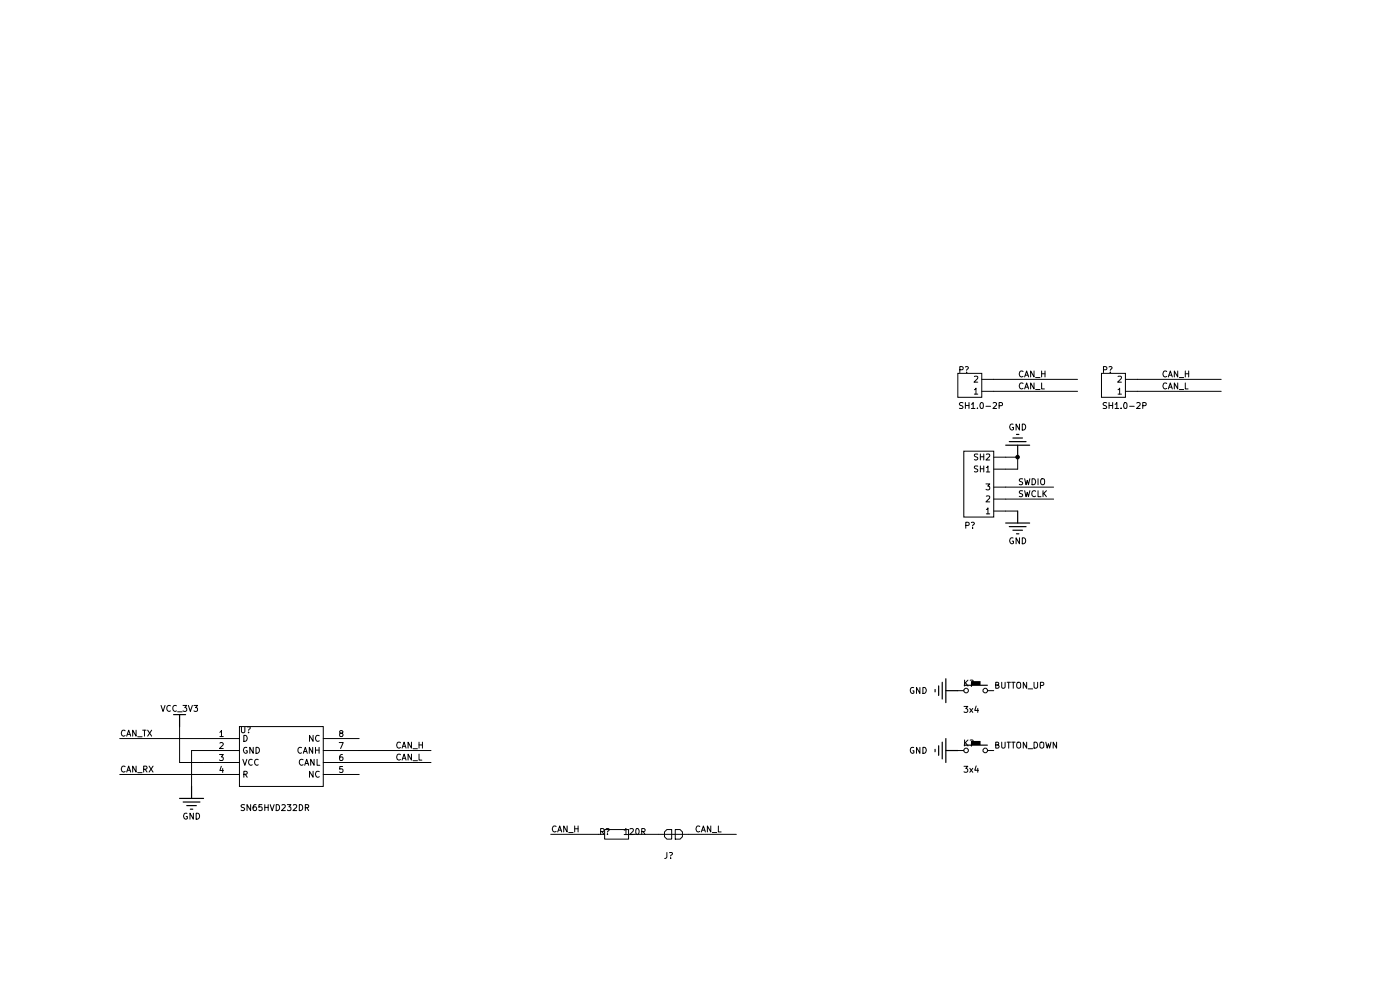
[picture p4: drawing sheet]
(kicad_sch
 (version 20260306)
 (generator "eeschema")
 (generator_version "10.0")
 (paper "A4")
 (lib_symbols
  (symbol "KitSprout:root_0_ButtonTACT_3x4x2_180_KitSprout.IntLib"
   (pin_numbers (hide yes))
   (pin_names (hide yes)) (exclude_from_sim no) (in_bom yes) (on_board yes)
   (in_pos_files yes)
   (duplicate_pin_numbers_are_jumpers no)
   (property "Reference" "" (at 0 0 0) (show_name no) (do_not_autoplace no) (effects (font (size 1.27 1.27))))
   (property "Value" "" (at 0 0 0) (show_name no) (do_not_autoplace no) (effects (font (size 1.27 1.27))))
   (property "Footprint" "" (at 0 0 0) (show_name no) (do_not_autoplace no) (hide yes) (effects (font (size 1.27 1.27))))
   (property "Datasheet" "" (at 0 0 0) (show_name no) (do_not_autoplace no) (hide yes) (effects (font (size 1.27 1.27))))
   (property "Description" "Button" (at 0 0 0) (show_name no) (do_not_autoplace no) (hide yes) (effects (font (size 1.27 1.27))))
   (symbol "root_0_ButtonTACT_3x4x2_180_KitSprout.IntLib_1_0"
    (circle (center 0 2.032) (radius 0.457) (stroke (width 0) (type solid)) (fill (type none)))
    (circle (center 0 -2.032) (radius 0.457) (stroke (width 0) (type solid)) (fill (type none)))
    (polyline (pts (xy 1.27 2.54) (xy 1.016 2.54) (xy 1.016 -2.54) (xy 1.27 -2.54) (xy 1.27 -1.016) (xy 2.032 -1.016) (xy 2.032 1.016) (xy 1.27 1.016) (xy 1.27 2.54)) (stroke (width -0.0001) (type solid)) (fill (type outline)))
    (pin passive line (at 0 3.81 270) (length 1.27) (name "1" (effects (font (size 1.27 1.27)))) (number "1" (effects (font (size 1.27 1.27)))))
    (pin passive line (at 0 -3.81 90) (length 1.27) (name "2" (effects (font (size 1.27 1.27)))) (number "2" (effects (font (size 1.27 1.27))))))
   (embedded_fonts no))
  (symbol "Motor-20-altium-import:GND_POWER_GROUND"
   (power global) (exclude_from_sim no) (in_bom yes) (on_board yes)
   (in_pos_files yes)
   (duplicate_pin_numbers_are_jumpers no)
   (property "Reference" "#PWR" (at 0 0 0) (show_name no) (do_not_autoplace no) (hide yes) (effects (font (size 1.27 1.27))))
   (property "Value" "GND" (at 0 -6.35 0) (show_name no) (do_not_autoplace no) (effects (font (size 1.27 1.27))))
   (property "Footprint" "" (at 0 0 0) (show_name no) (do_not_autoplace no) (hide yes) (effects (font (size 1.27 1.27))))
   (property "Datasheet" "" (at 0 0 0) (show_name no) (do_not_autoplace no) (hide yes) (effects (font (size 1.27 1.27))))
   (property "Description" "电源符号创建名为 'GND' 的全局标签" (at 0 0 0) (show_name no) (do_not_autoplace no) (hide yes) (effects (font (size 1.27 1.27))))
   (symbol "GND_POWER_GROUND_0_0"
    (polyline (pts (xy -2.54 -2.54) (xy 2.54 -2.54)) (stroke (width 0.254) (type solid)) (fill (type none)))
    (polyline (pts (xy -1.778 -3.302) (xy 1.778 -3.302)) (stroke (width 0.254) (type solid)) (fill (type none)))
    (polyline (pts (xy -1.016 -4.064) (xy 1.016 -4.064)) (stroke (width 0.254) (type solid)) (fill (type none)))
    (polyline (pts (xy -0.254 -4.826) (xy 0.254 -4.826)) (stroke (width 0.254) (type solid)) (fill (type none)))
    (polyline (pts (xy 0 0) (xy 0 -2.54)) (stroke (width 0.254) (type solid)) (fill (type none)))
    (pin power_in line (at 0 0 0) (length 0) (hide yes) (name "GND" (effects (font (size 1.27 1.27)))) (number "" (effects (font (size 1.27 1.27))))))
   (embedded_fonts no))
  (symbol "Motor-20-altium-import:VCC_3V3_BAR"
   (power global) (exclude_from_sim no) (in_bom yes) (on_board yes)
   (in_pos_files yes)
   (duplicate_pin_numbers_are_jumpers no)
   (property "Reference" "#PWR" (at 0 0 0) (show_name no) (do_not_autoplace no) (hide yes) (effects (font (size 1.27 1.27))))
   (property "Value" "VCC_3V3" (at 0 -3.81 0) (show_name no) (do_not_autoplace no) (effects (font (size 1.27 1.27))))
   (property "Footprint" "" (at 0 0 0) (show_name no) (do_not_autoplace no) (hide yes) (effects (font (size 1.27 1.27))))
   (property "Datasheet" "" (at 0 0 0) (show_name no) (do_not_autoplace no) (hide yes) (effects (font (size 1.27 1.27))))
   (property "Description" "电源符号创建名为 'VCC_3V3' 的全局标签" (at 0 0 0) (show_name no) (do_not_autoplace no) (hide yes) (effects (font (size 1.27 1.27))))
   (symbol "VCC_3V3_BAR_0_0"
    (polyline (pts (xy -1.27 -2.54) (xy 1.27 -2.54)) (stroke (width 0.254) (type solid)) (fill (type none)))
    (polyline (pts (xy 0 0) (xy 0 -2.54)) (stroke (width 0.254) (type solid)) (fill (type none)))
    (pin power_in line (at 0 0 0) (length 0) (hide yes) (name "VCC_3V3" (effects (font (size 1.27 1.27)))) (number "" (effects (font (size 1.27 1.27))))))
   (embedded_fonts no))
  (symbol "MyPcbLib:root_0_SN65HVD232D_MyPcbLib.IntLib" (exclude_from_sim no) (in_bom yes) (on_board yes)
   (in_pos_files yes)
   (duplicate_pin_numbers_are_jumpers no)
   (property "Reference" "" (at 0 0 0) (show_name no) (do_not_autoplace no) (effects (font (size 1.27 1.27))))
   (property "Value" "" (at 0 0 0) (show_name no) (do_not_autoplace no) (effects (font (size 1.27 1.27))))
   (property "Footprint" "" (at 0 0 0) (show_name no) (do_not_autoplace no) (hide yes) (effects (font (size 1.27 1.27))))
   (property "Datasheet" "" (at 0 0 0) (show_name no) (do_not_autoplace no) (hide yes) (effects (font (size 1.27 1.27))))
   (property "Description" "" (at 0 0 0) (show_name no) (do_not_autoplace no) (hide yes) (effects (font (size 1.27 1.27))))
   (symbol "root_0_SN65HVD232D_MyPcbLib.IntLib_1_0"
    (rectangle (start 12.7 -17.78) (end 0 0) (stroke (width 0.0254) (type solid) (color 128 0 0 1)) (fill (type background)))
    (pin passive line (at 10.16 7.62 270) (length 7.62) (name "D" (effects (font (size 1.27 1.27)))) (number "1" (effects (font (size 1.27 1.27)))))
    (pin passive line (at 7.62 7.62 270) (length 7.62) (name "GND" (effects (font (size 1.27 1.27)))) (number "2" (effects (font (size 1.27 1.27)))))
    (pin passive line (at 5.08 7.62 270) (length 7.62) (name "VCC" (effects (font (size 1.27 1.27)))) (number "3" (effects (font (size 1.27 1.27)))))
    (pin passive line (at 2.54 7.62 270) (length 7.62) (name "R" (effects (font (size 1.27 1.27)))) (number "4" (effects (font (size 1.27 1.27)))))
    (pin passive line (at 2.54 -25.4 90) (length 7.62) (name "NC" (effects (font (size 1.27 1.27)))) (number "5" (effects (font (size 1.27 1.27)))))
    (pin passive line (at 5.08 -25.4 90) (length 7.62) (name "CANL" (effects (font (size 1.27 1.27)))) (number "6" (effects (font (size 1.27 1.27)))))
    (pin passive line (at 7.62 -25.4 90) (length 7.62) (name "CANH" (effects (font (size 1.27 1.27)))) (number "7" (effects (font (size 1.27 1.27)))))
    (pin passive line (at 10.16 -25.4 90) (length 7.62) (name "NC" (effects (font (size 1.27 1.27)))) (number "8" (effects (font (size 1.27 1.27))))))
   (embedded_fonts no))
  (symbol "MyPcbLib:root_0_电阻-0402_MyPcbLib.IntLib"
   (pin_numbers (hide yes))
   (pin_names (hide yes)) (exclude_from_sim no) (in_bom yes) (on_board yes)
   (in_pos_files yes)
   (duplicate_pin_numbers_are_jumpers no)
   (property "Reference" "" (at 0 0 0) (show_name no) (do_not_autoplace no) (effects (font (size 1.27 1.27))))
   (property "Value" "" (at 0 0 0) (show_name no) (do_not_autoplace no) (effects (font (size 1.27 1.27))))
   (property "Footprint" "" (at 0 0 0) (show_name no) (do_not_autoplace no) (hide yes) (effects (font (size 1.27 1.27))))
   (property "Datasheet" "" (at 0 0 0) (show_name no) (do_not_autoplace no) (hide yes) (effects (font (size 1.27 1.27))))
   (property "Description" "Resistor" (at 0 0 0) (show_name no) (do_not_autoplace no) (hide yes) (effects (font (size 1.27 1.27))))
   (symbol "root_0_电阻-0402_MyPcbLib.IntLib_1_0"
    (rectangle (start 1.016 -2.54) (end -1.016 2.54) (stroke (width 0) (type solid)) (fill (type none)))
    (pin passive line (at 0 3.81 270) (length 1.27) (name "1" (effects (font (size 1.27 1.27)))) (number "1" (effects (font (size 1.27 1.27)))))
    (pin passive line (at 0 -3.81 90) (length 1.27) (name "2" (effects (font (size 1.27 1.27)))) (number "2" (effects (font (size 1.27 1.27))))))
   (embedded_fonts no))
  (symbol "MyPcbLib:root_0_跳线_MyPcbLib.IntLib"
   (pin_numbers (hide yes))
   (pin_names (hide yes)) (exclude_from_sim no) (in_bom yes) (on_board yes)
   (in_pos_files yes)
   (duplicate_pin_numbers_are_jumpers no)
   (property "Reference" "" (at 0 0 0) (show_name no) (do_not_autoplace no) (effects (font (size 1.27 1.27))))
   (property "Value" "" (at 0 0 0) (show_name no) (do_not_autoplace no) (effects (font (size 1.27 1.27))))
   (property "Footprint" "" (at 0 0 0) (show_name no) (do_not_autoplace no) (hide yes) (effects (font (size 1.27 1.27))))
   (property "Datasheet" "" (at 0 0 0) (show_name no) (do_not_autoplace no) (hide yes) (effects (font (size 1.27 1.27))))
   (property "Description" "Resistor" (at 0 0 0) (show_name no) (do_not_autoplace no) (hide yes) (effects (font (size 1.27 1.27))))
   (symbol "root_0_跳线_MyPcbLib.IntLib_1_0"
    (polyline (pts (xy -1.016 -3.556) (xy -1.016 -4.572) (xy -0.508 -5.08) (xy 0.508 -5.08) (xy 1.016 -4.572) (xy 1.016 -3.556) (xy -1.016 -3.556)) (stroke (width 0) (type solid)) (fill (type background)))
    (polyline (pts (xy 0 -1.27) (xy 0 -5.08)) (stroke (width 0) (type solid)) (fill (type none)))
    (polyline (pts (xy 1.016 -2.794) (xy 1.016 -1.778) (xy 0.508 -1.27) (xy -0.508 -1.27) (xy -1.016 -1.778) (xy -1.016 -2.794) (xy 1.016 -2.794)) (stroke (width 0) (type solid)) (fill (type background)))
    (pin passive line (at 0 0 270) (length 1.27) (name "1" (effects (font (size 1.27 1.27)))) (number "1" (effects (font (size 1.27 1.27)))))
    (pin passive line (at 0 -6.35 90) (length 1.27) (name "2" (effects (font (size 1.27 1.27)))) (number "2" (effects (font (size 1.27 1.27))))))
   (embedded_fonts no))
  (symbol "MyPcbLib:root_2_SH1.0-2P_MyPcbLib.IntLib"
   (pin_numbers (hide yes)) (exclude_from_sim no) (in_bom yes) (on_board yes)
   (in_pos_files yes)
   (duplicate_pin_numbers_are_jumpers no)
   (property "Reference" "" (at 0 0 0) (show_name no) (do_not_autoplace no) (effects (font (size 1.27 1.27))))
   (property "Value" "" (at 0 0 0) (show_name no) (do_not_autoplace no) (effects (font (size 1.27 1.27))))
   (property "Footprint" "" (at 0 0 0) (show_name no) (do_not_autoplace no) (hide yes) (effects (font (size 1.27 1.27))))
   (property "Datasheet" "" (at 0 0 0) (show_name no) (do_not_autoplace no) (hide yes) (effects (font (size 1.27 1.27))))
   (property "Description" "" (at 0 0 0) (show_name no) (do_not_autoplace no) (hide yes) (effects (font (size 1.27 1.27))))
   (symbol "root_2_SH1.0-2P_MyPcbLib.IntLib_1_0"
    (rectangle (start 0 0) (end 5.08 -5.08) (stroke (width 0.0254) (type solid) (color 128 0 0 1)) (fill (type background)))
    (pin passive line (at 3.81 2.54 270) (length 2.54) (name "1" (effects (font (size 1.27 1.27)))) (number "1" (effects (font (size 1.27 1.27)))))
    (pin passive line (at 1.27 2.54 270) (length 2.54) (name "2" (effects (font (size 1.27 1.27)))) (number "2" (effects (font (size 1.27 1.27))))))
   (embedded_fonts no))
  (symbol "MyPcbLib:root_2_SH1.0-3P_MyPcbLib.IntLib"
   (pin_numbers (hide yes)) (exclude_from_sim no) (in_bom yes) (on_board yes)
   (in_pos_files yes)
   (duplicate_pin_numbers_are_jumpers no)
   (property "Reference" "" (at 0 0 0) (show_name no) (do_not_autoplace no) (effects (font (size 1.27 1.27))))
   (property "Value" "" (at 0 0 0) (show_name no) (do_not_autoplace no) (effects (font (size 1.27 1.27))))
   (property "Footprint" "" (at 0 0 0) (show_name no) (do_not_autoplace no) (hide yes) (effects (font (size 1.27 1.27))))
   (property "Datasheet" "" (at 0 0 0) (show_name no) (do_not_autoplace no) (hide yes) (effects (font (size 1.27 1.27))))
   (property "Description" "Header" (at 0 0 0) (show_name no) (do_not_autoplace no) (hide yes) (effects (font (size 1.27 1.27))))
   (symbol "root_2_SH1.0-3P_MyPcbLib.IntLib_1_0"
    (rectangle (start -13.97 0) (end 0 -6.35) (stroke (width 0.0254) (type solid) (color 128 0 0 1)) (fill (type background)))
    (pin passive line (at -1.27 2.54 270) (length 2.54) (name "1" (effects (font (size 1.27 1.27)))) (number "1" (effects (font (size 1.27 1.27)))))
    (pin passive line (at -3.81 2.54 270) (length 2.54) (name "2" (effects (font (size 1.27 1.27)))) (number "2" (effects (font (size 1.27 1.27)))))
    (pin passive line (at -6.35 2.54 270) (length 2.54) (name "3" (effects (font (size 1.27 1.27)))) (number "3" (effects (font (size 1.27 1.27)))))
    (pin passive line (at -10.16 2.54 270) (length 2.54) (name "SH1" (effects (font (size 1.27 1.27)))) (number "SH1" (effects (font (size 1.27 1.27)))))
    (pin passive line (at -12.7 2.54 270) (length 2.54) (name "SH2" (effects (font (size 1.27 1.27)))) (number "SH2" (effects (font (size 1.27 1.27))))))
   (embedded_fonts no)))
 (junction
  (at 215.9 96.9772)
  (diameter 0)
  (color 0 0 0 0))
 (wire
  (pts (xy 43.18 156.6672) (xy 25.4 156.6672))
  (stroke (width 0) (type default)))
 (wire
  (pts (xy 38.1 161.7472) (xy 43.18 161.7472))
  (stroke (width 0) (type default)))
 (wire
  (pts (xy 40.64 159.2072) (xy 43.18 159.2072))
  (stroke (width 0) (type default)))
 (wire
  (pts (xy 156.21 176.9872) (xy 146.05 176.9872))
  (stroke (width 0) (type default)))
 (wire
  (pts (xy 210.82 83.0072) (xy 228.6 83.0072))
  (stroke (width 0) (type default)))
 (wire
  (pts (xy 241.3 83.0072) (xy 259.08 83.0072))
  (stroke (width 0) (type default)))
 (wire
  (pts (xy 215.9 96.9772) (xy 213.36 96.9772))
  (stroke (width 0) (type default)))
 (wire
  (pts (xy 213.36 103.3272) (xy 223.52 103.3272))
  (stroke (width 0) (type default)))
 (wire
  (pts (xy 213.36 105.8672) (xy 223.52 105.8672))
  (stroke (width 0) (type default)))
 (wire
  (pts (xy 215.9 108.4072) (xy 213.36 108.4072))
  (stroke (width 0) (type default)))
 (wire
  (pts (xy 127 176.9872) (xy 116.84 176.9872))
  (stroke (width 0) (type default)))
 (wire
  (pts (xy 241.3 80.4672) (xy 259.08 80.4672))
  (stroke (width 0) (type default)))
 (wire
  (pts (xy 76.2 159.2072) (xy 91.44 159.2072))
  (stroke (width 0) (type default)))
 (wire
  (pts (xy 134.62 176.9872) (xy 139.7 176.9872))
  (stroke (width 0) (type default)))
 (wire
  (pts (xy 215.9 99.5172) (xy 215.9 96.9772))
  (stroke (width 0) (type default)))
 (wire
  (pts (xy 91.44 161.7472) (xy 76.2 161.7472))
  (stroke (width 0) (type default)))
 (wire
  (pts (xy 210.82 80.4672) (xy 228.6 80.4672))
  (stroke (width 0) (type default)))
 (wire
  (pts (xy 213.36 99.5172) (xy 215.9 99.5172))
  (stroke (width 0) (type default)))
 (wire
  (pts (xy 40.64 166.8272) (xy 40.64 159.2072))
  (stroke (width 0) (type default)))
 (wire
  (pts (xy 43.18 164.2872) (xy 25.4 164.2872))
  (stroke (width 0) (type default)))
 (wire
  (pts (xy 38.1 154.1272) (xy 38.1 161.7472))
  (stroke (width 0) (type default)))
 (label "CAN_L"
  (at 215.9 83.0072 0)
  (effects (font (size 1.27 1.27)) (justify left bottom)))
 (label "CAN_L"
  (at 147.32 176.9872 0)
  (effects (font (size 1.27 1.27)) (justify left bottom)))
 (label "CAN_TX"
  (at 25.4 156.6672 0)
  (effects (font (size 1.27 1.27)) (justify left bottom)))
 (label "CAN_L"
  (at 246.38 83.0072 0)
  (effects (font (size 1.27 1.27)) (justify left bottom)))
 (label "CAN_H"
  (at 246.38 80.4672 0)
  (effects (font (size 1.27 1.27)) (justify left bottom)))
 (label "CAN_H"
  (at 83.82 159.2072 0)
  (effects (font (size 1.27 1.27)) (justify left bottom)))
 (label "CAN_H"
  (at 116.84 176.9872 0)
  (effects (font (size 1.27 1.27)) (justify left bottom)))
 (label "SWDIO"
  (at 215.9 103.3272 0)
  (effects (font (size 1.27 1.27)) (justify left bottom)))
 (label "CAN_L"
  (at 83.82 161.7472 0)
  (effects (font (size 1.27 1.27)) (justify left bottom)))
 (label "SWCLK"
  (at 215.9 105.8672 0)
  (effects (font (size 1.27 1.27)) (justify left bottom)))
 (label "CAN_H"
  (at 215.9 80.4672 0)
  (effects (font (size 1.27 1.27)) (justify left bottom)))
 (label "CAN_RX"
  (at 25.4 164.2872 0)
  (effects (font (size 1.27 1.27)) (justify left bottom)))
 (label "BUTTON_UP"
  (at 210.82 146.5072 0)
  (effects (font (size 1.27 1.27)) (justify left bottom)))
 (label "BUTTON_DOWN"
  (at 210.82 159.2072 0)
  (effects (font (size 1.27 1.27)) (justify left bottom)))
 (symbol
  (lib_id "MyPcbLib:root_0_SN65HVD232D_MyPcbLib.IntLib")
  (at 50.8 166.8272 90)
  (unit 1)
  (body_style 1)
  (exclude_from_sim no)
  (in_bom yes)
  (on_board yes)
  (in_pos_files yes)
  (dnp no)
  (property "Reference" "U?" (at 50.8 154.1272 90) (show_name no) (do_not_autoplace no) (effects (font (size 1.27 1.27)) (justify right bottom)))
  (property "Value" "SN65HVD232D" (at 50.8 169.3672 90) (hide yes) (show_name no) (do_not_autoplace no) (effects (font (size 1.27 1.27)) (justify right bottom)))
  (property "Footprint" "SO-8" (at 50.8 166.8272 0) (hide yes) (show_name no) (do_not_autoplace no) (effects (font (size 1.27 1.27))))
  (property "Datasheet" "" (at 50.8 166.8272 0) (hide yes) (show_name no) (do_not_autoplace no) (effects (font (size 1.27 1.27))))
  (property "Description" "" (at 50.8 166.8272 0) (hide yes) (show_name no) (do_not_autoplace no) (effects (font (size 1.27 1.27))))
  (property "SUPPLIER 1" "Digi-Key" (at 42.672 154.1272 90) (hide yes) (show_name no) (do_not_autoplace no) (effects (font (size 1.27 1.27)) (justify right bottom)))
  (property "SUPPLIER PART NUMBER 1" "296-26344-2-ND" (at 42.672 154.1272 90) (hide yes) (show_name no) (do_not_autoplace no) (effects (font (size 1.27 1.27)) (justify right bottom)))
  (property "MANUFACTURER" "Texas Instruments" (at 42.672 154.1272 90) (hide yes) (show_name no) (do_not_autoplace no) (effects (font (size 1.27 1.27)) (justify right bottom)))
  (property "ROHS" "RoHS Compliant" (at 42.672 151.5872 90) (hide yes) (show_name no) (do_not_autoplace no) (effects (font (size 1.27 1.27)) (justify right bottom)))
  (property "CATEGORY" "Integrated Circuits (ICs)" (at 42.672 151.5872 90) (hide yes) (show_name no) (do_not_autoplace no) (effects (font (size 1.27 1.27)) (justify right bottom)))
  (property "STOCK" "5000" (at 42.672 151.5872 90) (hide yes) (show_name no) (do_not_autoplace no) (effects (font (size 1.27 1.27)) (justify right bottom)))
  (property "PRICING 1" "2500=0.84375 (USD)" (at 42.672 151.5872 90) (hide yes) (show_name no) (do_not_autoplace no) (effects (font (size 1.27 1.27)) (justify right bottom)))
  (property "PACKAGING" "Tape & Reel (TR)" (at 42.672 151.5872 90) (hide yes) (show_name no) (do_not_autoplace no) (effects (font (size 1.27 1.27)) (justify right bottom)))
  (property "PART STATUS" "Active" (at 42.672 151.5872 90) (hide yes) (show_name no) (do_not_autoplace no) (effects (font (size 1.27 1.27)) (justify right bottom)))
  (property "TYPE" "Transceiver" (at 42.672 151.5872 90) (hide yes) (show_name no) (do_not_autoplace no) (effects (font (size 1.27 1.27)) (justify right bottom)))
  (property "PROTOCOL" "CAN" (at 42.672 151.5872 90) (hide yes) (show_name no) (do_not_autoplace no) (effects (font (size 1.27 1.27)) (justify right bottom)))
  (property "NUMBER OF DRIVERS/RECEIVERS" "1/1" (at 42.672 151.5872 90) (hide yes) (show_name no) (do_not_autoplace no) (effects (font (size 1.27 1.27)) (justify right bottom)))
  (property "DUPLEX" "Half" (at 42.672 151.5872 90) (hide yes) (show_name no) (do_not_autoplace no) (effects (font (size 1.27 1.27)) (justify right bottom)))
  (property "DATA RATE" "1Mbps" (at 42.672 151.5872 90) (hide yes) (show_name no) (do_not_autoplace no) (effects (font (size 1.27 1.27)) (justify right bottom)))
  (property "VOLTAGE - SUPPLY" "3 V ~ 3.6 V" (at 42.672 151.5872 90) (hide yes) (show_name no) (do_not_autoplace no) (effects (font (size 1.27 1.27)) (justify right bottom)))
  (property "OPERATING TEMPERATURE" "-40°C ~ 85°C" (at 42.672 151.5872 90) (hide yes) (show_name no) (do_not_autoplace no) (effects (font (size 1.27 1.27)) (justify right bottom)))
  (property "MOUNTING TYPE" "Surface Mount" (at 42.672 151.5872 90) (hide yes) (show_name no) (do_not_autoplace no) (effects (font (size 1.27 1.27)) (justify right bottom)))
  (property "PACKAGE / CASE" "8-SOIC (0.154\", 3.90mm Width)" (at 42.672 151.5872 90) (hide yes) (show_name no) (do_not_autoplace no) (effects (font (size 1.27 1.27)) (justify right bottom)))
  (property "SUPPLIER DEVICE PACKAGE" "8-SOIC" (at 42.672 151.5872 90) (hide yes) (show_name no) (do_not_autoplace no) (effects (font (size 1.27 1.27)) (justify right bottom)))
  (property "COMPONENTLINK1URL" "http://www.ti.com/lit/ds/symlink/sn65hvd230.pdf" (at 42.672 151.5872 90) (hide yes) (show_name no) (do_not_autoplace no) (effects (font (size 1.27 1.27)) (justify right bottom)))
  (property "COMPONENTLINK1DESCRIPTION" "http://www.ti.com/lit/ds/symlink/sn65hvd230.pdf" (at 42.672 151.5872 90) (hide yes) (show_name no) (do_not_autoplace no) (effects (font (size 1.27 1.27)) (justify right bottom)))
  (property "SUPPLIER 2" "Digi-Key" (at 42.672 151.5872 90) (hide yes) (show_name no) (do_not_autoplace no) (effects (font (size 1.27 1.27)) (justify right bottom)))
  (property "SUPPLIER PART NUMBER 2" "296-26344-1-ND" (at 42.672 151.5872 90) (hide yes) (show_name no) (do_not_autoplace no) (effects (font (size 1.27 1.27)) (justify right bottom)))
  (property "PRICING 2" "1=2.05, 10=1.842, 100=1.4809, 500=1.21668, 1000=1.00811 (USD)" (at 42.672 151.5872 90) (hide yes) (show_name no) (do_not_autoplace no) (effects (font (size 1.27 1.27)) (justify right bottom)))
  (property "MANUFACTURER PART NUMBER" "SN65HVD232DR" (at 50.8 170.6372 90) (show_name no) (do_not_autoplace no) (effects (font (size 1.27 1.27)) (justify right bottom)))
  (pin "6")
  (pin "4")
  (pin "7")
  (pin "1")
  (pin "8")
  (pin "5")
  (pin "2")
  (pin "3"))
 (symbol
  (lib_id "KitSprout:root_0_ButtonTACT_3x4x2_180_KitSprout.IntLib")
  (at 207.01 159.2072 90)
  (unit 1)
  (body_style 1)
  (exclude_from_sim no)
  (in_bom yes)
  (on_board yes)
  (in_pos_files yes)
  (dnp no)
  (property "Reference" "K?" (at 204.216 156.9212 90) (show_name no) (do_not_autoplace no) (effects (font (size 1.27 1.27)) (justify right bottom)))
  (property "Value" "${TYPE}" (at 202.692 156.9212 90) (hide yes) (show_name no) (do_not_autoplace no) (effects (font (size 1.27 1.27)) (justify right bottom)))
  (property "Footprint" "ButtonTACT_3x4x2_180" (at 207.01 159.2072 0) (hide yes) (show_name no) (do_not_autoplace no) (effects (font (size 1.27 1.27))))
  (property "Datasheet" "" (at 207.01 159.2072 0) (hide yes) (show_name no) (do_not_autoplace no) (effects (font (size 1.27 1.27))))
  (property "Description" "Button" (at 207.01 159.2072 0) (hide yes) (show_name no) (do_not_autoplace no) (effects (font (size 1.27 1.27))))
  (property "ALTIUM_VALUE" "3x4" (at 204.216 162.5092 90) (show_name no) (do_not_autoplace no) (effects (font (size 1.27 1.27)) (justify right bottom)))
  (property "TYPE" "TACT 2P" (at 204.216 165.0492 90) (hide yes) (show_name no) (do_not_autoplace no) (effects (font (size 1.27 1.27)) (justify right bottom)))
  (pin "1")
  (pin "2"))
 (symbol
  (lib_id "MyPcbLib:root_2_SH1.0-2P_MyPcbLib.IntLib")
  (at 208.28 79.1972 270)
  (unit 1)
  (body_style 1)
  (exclude_from_sim no)
  (in_bom yes)
  (on_board yes)
  (in_pos_files yes)
  (dnp no)
  (property "Reference" "P?" (at 203.2 79.1972 90) (show_name no) (do_not_autoplace no) (effects (font (size 1.27 1.27)) (justify left bottom)))
  (property "Value" "SH1.0-2P" (at 203.2 86.8172 90) (show_name no) (do_not_autoplace no) (effects (font (size 1.27 1.27)) (justify left bottom)))
  (property "Footprint" "SH1.0-2P" (at 208.28 79.1972 0) (hide yes) (show_name no) (do_not_autoplace no) (effects (font (size 1.27 1.27))))
  (property "Datasheet" "" (at 208.28 79.1972 0) (hide yes) (show_name no) (do_not_autoplace no) (effects (font (size 1.27 1.27))))
  (property "Description" "" (at 208.28 79.1972 0) (hide yes) (show_name no) (do_not_autoplace no) (effects (font (size 1.27 1.27))))
  (pin "1")
  (pin "2"))
 (symbol
  (lib_id "MyPcbLib:root_0_跳线_MyPcbLib.IntLib")
  (at 139.7 176.9872 90)
  (unit 1)
  (body_style 1)
  (exclude_from_sim no)
  (in_bom yes)
  (on_board yes)
  (in_pos_files yes)
  (dnp no)
  (property "Reference" "J?" (at 140.716 180.7972 90) (show_name no) (do_not_autoplace no) (effects (font (size 1.27 1.27)) (justify right bottom)))
  (property "Value" "跳线" (at 136.652 178.5112 90) (hide yes) (show_name no) (do_not_autoplace no) (effects (font (size 1.27 1.27)) (justify right bottom)))
  (property "Footprint" "0402-0R" (at 139.7 176.9872 0) (hide yes) (show_name no) (do_not_autoplace no) (effects (font (size 1.27 1.27))))
  (property "Datasheet" "" (at 139.7 176.9872 0) (hide yes) (show_name no) (do_not_autoplace no) (effects (font (size 1.27 1.27))))
  (property "Description" "Resistor" (at 139.7 176.9872 0) (hide yes) (show_name no) (do_not_autoplace no) (effects (font (size 1.27 1.27))))
  (property "PUBLISHED" "8-Jun-2000" (at 136.652 178.5112 90) (hide yes) (show_name no) (do_not_autoplace no) (effects (font (size 1.27 1.27)) (justify right bottom)))
  (property "LATESTREVISIONDATE" "17-Jul-2002" (at 136.652 178.5112 90) (hide yes) (show_name no) (do_not_autoplace no) (effects (font (size 1.27 1.27)) (justify right bottom)))
  (property "LATESTREVISIONNOTE" "Re-released for DXP Platform." (at 136.652 178.5112 90) (hide yes) (show_name no) (do_not_autoplace no) (effects (font (size 1.27 1.27)) (justify right bottom)))
  (property "PACKAGEREFERENCE" "AXIAL-0.4" (at 136.652 178.5112 90) (hide yes) (show_name no) (do_not_autoplace no) (effects (font (size 1.27 1.27)) (justify right bottom)))
  (property "PUBLISHER" "Altium Limited" (at 136.652 178.5112 90) (hide yes) (show_name no) (do_not_autoplace no) (effects (font (size 1.27 1.27)) (justify right bottom)))
  (property "PACKAGEDESCRIPTION" "Axial Device, Thru-Hole; 2 Leads; 0.4 in Pin Spacing" (at 136.652 178.5112 90) (hide yes) (show_name no) (do_not_autoplace no) (effects (font (size 1.27 1.27)) (justify right bottom)))
  (pin "1")
  (pin "2"))
 (symbol
  (lib_id "MyPcbLib:root_2_SH1.0-2P_MyPcbLib.IntLib")
  (at 238.76 79.1972 270)
  (unit 1)
  (body_style 1)
  (exclude_from_sim no)
  (in_bom yes)
  (on_board yes)
  (in_pos_files yes)
  (dnp no)
  (property "Reference" "P?" (at 233.68 79.1972 90) (show_name no) (do_not_autoplace no) (effects (font (size 1.27 1.27)) (justify left bottom)))
  (property "Value" "SH1.0-2P" (at 233.68 86.8172 90) (show_name no) (do_not_autoplace no) (effects (font (size 1.27 1.27)) (justify left bottom)))
  (property "Footprint" "SH1.0-2P" (at 238.76 79.1972 0) (hide yes) (show_name no) (do_not_autoplace no) (effects (font (size 1.27 1.27))))
  (property "Datasheet" "" (at 238.76 79.1972 0) (hide yes) (show_name no) (do_not_autoplace no) (effects (font (size 1.27 1.27))))
  (property "Description" "" (at 238.76 79.1972 0) (hide yes) (show_name no) (do_not_autoplace no) (effects (font (size 1.27 1.27))))
  (pin "2")
  (pin "1"))
 (symbol
  (lib_id "Motor-20-altium-import:GND_POWER_GROUND")
  (at 203.2 146.5072 270)
  (unit 1)
  (body_style 1)
  (exclude_from_sim no)
  (in_bom yes)
  (on_board yes)
  (in_pos_files yes)
  (dnp no)
  (property "Reference" "#PWR?" (at 203.2 146.5072 0) (hide yes) (show_name no) (do_not_autoplace no) (effects (font (size 1.27 1.27))))
  (property "Value" "GND" (at 196.85 146.5072 90) (show_name no) (do_not_autoplace no) (effects (font (size 1.27 1.27)) (justify right)))
  (property "Footprint" "" (at 203.2 146.5072 0) (show_name no) (do_not_autoplace no) (effects (font (size 1.27 1.27))))
  (property "Datasheet" "" (at 203.2 146.5072 0) (show_name no) (do_not_autoplace no) (effects (font (size 1.27 1.27))))
  (property "Description" "" (at 203.2 146.5072 0) (show_name no) (do_not_autoplace no) (effects (font (size 1.27 1.27))))
  (pin ""))
 (symbol
  (lib_id "Motor-20-altium-import:GND_POWER_GROUND")
  (at 215.9 96.9772 180)
  (unit 1)
  (body_style 1)
  (exclude_from_sim no)
  (in_bom yes)
  (on_board yes)
  (in_pos_files yes)
  (dnp no)
  (property "Reference" "#PWR?" (at 215.9 96.9772 0) (hide yes) (show_name no) (do_not_autoplace no) (effects (font (size 1.27 1.27))))
  (property "Value" "GND" (at 215.9 90.6272 0) (show_name no) (do_not_autoplace no) (effects (font (size 1.27 1.27))))
  (property "Footprint" "" (at 215.9 96.9772 0) (show_name no) (do_not_autoplace no) (effects (font (size 1.27 1.27))))
  (property "Datasheet" "" (at 215.9 96.9772 0) (show_name no) (do_not_autoplace no) (effects (font (size 1.27 1.27))))
  (property "Description" "" (at 215.9 96.9772 0) (show_name no) (do_not_autoplace no) (effects (font (size 1.27 1.27))))
  (pin ""))
 (symbol
  (lib_id "Motor-20-altium-import:GND_POWER_GROUND")
  (at 215.9 108.4072 0)
  (unit 1)
  (body_style 1)
  (exclude_from_sim no)
  (in_bom yes)
  (on_board yes)
  (in_pos_files yes)
  (dnp no)
  (property "Reference" "#PWR?" (at 215.9 108.4072 0) (hide yes) (show_name no) (do_not_autoplace no) (effects (font (size 1.27 1.27))))
  (property "Value" "GND" (at 215.9 114.7572 0) (show_name no) (do_not_autoplace no) (effects (font (size 1.27 1.27))))
  (property "Footprint" "" (at 215.9 108.4072 0) (show_name no) (do_not_autoplace no) (effects (font (size 1.27 1.27))))
  (property "Datasheet" "" (at 215.9 108.4072 0) (show_name no) (do_not_autoplace no) (effects (font (size 1.27 1.27))))
  (property "Description" "" (at 215.9 108.4072 0) (show_name no) (do_not_autoplace no) (effects (font (size 1.27 1.27))))
  (pin ""))
 (symbol
  (lib_id "Motor-20-altium-import:VCC_3V3_BAR")
  (at 38.1 154.1272 180)
  (unit 1)
  (body_style 1)
  (exclude_from_sim no)
  (in_bom yes)
  (on_board yes)
  (in_pos_files yes)
  (dnp no)
  (property "Reference" "#PWR?" (at 38.1 154.1272 0) (hide yes) (show_name no) (do_not_autoplace no) (effects (font (size 1.27 1.27))))
  (property "Value" "VCC_3V3" (at 38.1 150.3172 0) (show_name no) (do_not_autoplace no) (effects (font (size 1.27 1.27))))
  (property "Footprint" "" (at 38.1 154.1272 0) (show_name no) (do_not_autoplace no) (effects (font (size 1.27 1.27))))
  (property "Datasheet" "" (at 38.1 154.1272 0) (show_name no) (do_not_autoplace no) (effects (font (size 1.27 1.27))))
  (property "Description" "" (at 38.1 154.1272 0) (show_name no) (do_not_autoplace no) (effects (font (size 1.27 1.27))))
  (pin ""))
 (symbol
  (lib_id "KitSprout:root_0_ButtonTACT_3x4x2_180_KitSprout.IntLib")
  (at 207.01 146.5072 90)
  (unit 1)
  (body_style 1)
  (exclude_from_sim no)
  (in_bom yes)
  (on_board yes)
  (in_pos_files yes)
  (dnp no)
  (property "Reference" "K?" (at 204.216 144.2212 90) (show_name no) (do_not_autoplace no) (effects (font (size 1.27 1.27)) (justify right bottom)))
  (property "Value" "${TYPE}" (at 202.692 144.2212 90) (hide yes) (show_name no) (do_not_autoplace no) (effects (font (size 1.27 1.27)) (justify right bottom)))
  (property "Footprint" "ButtonTACT_3x4x2_180" (at 207.01 146.5072 0) (hide yes) (show_name no) (do_not_autoplace no) (effects (font (size 1.27 1.27))))
  (property "Datasheet" "" (at 207.01 146.5072 0) (hide yes) (show_name no) (do_not_autoplace no) (effects (font (size 1.27 1.27))))
  (property "Description" "Button" (at 207.01 146.5072 0) (hide yes) (show_name no) (do_not_autoplace no) (effects (font (size 1.27 1.27))))
  (property "ALTIUM_VALUE" "3x4" (at 204.216 149.8092 90) (show_name no) (do_not_autoplace no) (effects (font (size 1.27 1.27)) (justify right bottom)))
  (property "TYPE" "TACT 2P" (at 204.216 152.3492 90) (hide yes) (show_name no) (do_not_autoplace no) (effects (font (size 1.27 1.27)) (justify right bottom)))
  (pin "1")
  (pin "2"))
 (symbol
  (lib_id "MyPcbLib:root_2_SH1.0-3P_MyPcbLib.IntLib")
  (at 210.82 109.6772 270)
  (unit 1)
  (body_style 1)
  (exclude_from_sim no)
  (in_bom yes)
  (on_board yes)
  (in_pos_files yes)
  (dnp no)
  (property "Reference" "P?" (at 204.47 112.2172 90) (show_name no) (do_not_autoplace no) (effects (font (size 1.27 1.27)) (justify left bottom)))
  (property "Value" "SH1.0-3P" (at 204.47 95.7072 90) (hide yes) (show_name no) (do_not_autoplace no) (effects (font (size 1.27 1.27)) (justify left bottom)))
  (property "Footprint" "SH1.0-3P" (at 210.82 109.6772 0) (hide yes) (show_name no) (do_not_autoplace no) (effects (font (size 1.27 1.27))))
  (property "Datasheet" "" (at 210.82 109.6772 0) (hide yes) (show_name no) (do_not_autoplace no) (effects (font (size 1.27 1.27))))
  (property "Description" "Header" (at 210.82 109.6772 0) (hide yes) (show_name no) (do_not_autoplace no) (effects (font (size 1.27 1.27))))
  (pin "SH1")
  (pin "2")
  (pin "SH2")
  (pin "3")
  (pin "1"))
 (symbol
  (lib_id "Motor-20-altium-import:GND_POWER_GROUND")
  (at 40.64 166.8272 0)
  (unit 1)
  (body_style 1)
  (exclude_from_sim no)
  (in_bom yes)
  (on_board yes)
  (in_pos_files yes)
  (dnp no)
  (property "Reference" "#PWR?" (at 40.64 166.8272 0) (hide yes) (show_name no) (do_not_autoplace no) (effects (font (size 1.27 1.27))))
  (property "Value" "GND" (at 40.64 173.1772 0) (show_name no) (do_not_autoplace no) (effects (font (size 1.27 1.27))))
  (property "Footprint" "" (at 40.64 166.8272 0) (show_name no) (do_not_autoplace no) (effects (font (size 1.27 1.27))))
  (property "Datasheet" "" (at 40.64 166.8272 0) (show_name no) (do_not_autoplace no) (effects (font (size 1.27 1.27))))
  (property "Description" "" (at 40.64 166.8272 0) (show_name no) (do_not_autoplace no) (effects (font (size 1.27 1.27))))
  (pin ""))
 (symbol
  (lib_id "MyPcbLib:root_0_电阻-0402_MyPcbLib.IntLib")
  (at 130.81 176.9872 90)
  (unit 1)
  (body_style 1)
  (exclude_from_sim no)
  (in_bom yes)
  (on_board yes)
  (in_pos_files yes)
  (dnp no)
  (property "Reference" "R?" (at 127 175.7172 90) (show_name no) (do_not_autoplace no) (effects (font (size 1.27 1.27)) (justify right bottom)))
  (property "Value" "120R" (at 132.08 175.7172 90) (show_name no) (do_not_autoplace no) (effects (font (size 1.27 1.27)) (justify right bottom)))
  (property "Footprint" "RES_0402" (at 130.81 176.9872 0) (hide yes) (show_name no) (do_not_autoplace no) (effects (font (size 1.27 1.27))))
  (property "Datasheet" "" (at 130.81 176.9872 0) (hide yes) (show_name no) (do_not_autoplace no) (effects (font (size 1.27 1.27))))
  (property "Description" "Resistor" (at 130.81 176.9872 0) (hide yes) (show_name no) (do_not_autoplace no) (effects (font (size 1.27 1.27))))
  (property "ALTIUM_VALUE" "22R" (at 125.73 174.4472 90) (hide yes) (show_name no) (do_not_autoplace no) (effects (font (size 1.27 1.27)) (justify right bottom)))
  (pin "2")
  (pin "1"))
 (symbol
  (lib_id "Motor-20-altium-import:GND_POWER_GROUND")
  (at 203.2 159.2072 270)
  (unit 1)
  (body_style 1)
  (exclude_from_sim no)
  (in_bom yes)
  (on_board yes)
  (in_pos_files yes)
  (dnp no)
  (property "Reference" "#PWR?" (at 203.2 159.2072 0) (hide yes) (show_name no) (do_not_autoplace no) (effects (font (size 1.27 1.27))))
  (property "Value" "GND" (at 196.85 159.2072 90) (show_name no) (do_not_autoplace no) (effects (font (size 1.27 1.27)) (justify right)))
  (property "Footprint" "" (at 203.2 159.2072 0) (show_name no) (do_not_autoplace no) (effects (font (size 1.27 1.27))))
  (property "Datasheet" "" (at 203.2 159.2072 0) (show_name no) (do_not_autoplace no) (effects (font (size 1.27 1.27))))
  (property "Description" "" (at 203.2 159.2072 0) (show_name no) (do_not_autoplace no) (effects (font (size 1.27 1.27))))
  (pin ""))
 (sheet_instances
  (path ""
   (page "5"))))
